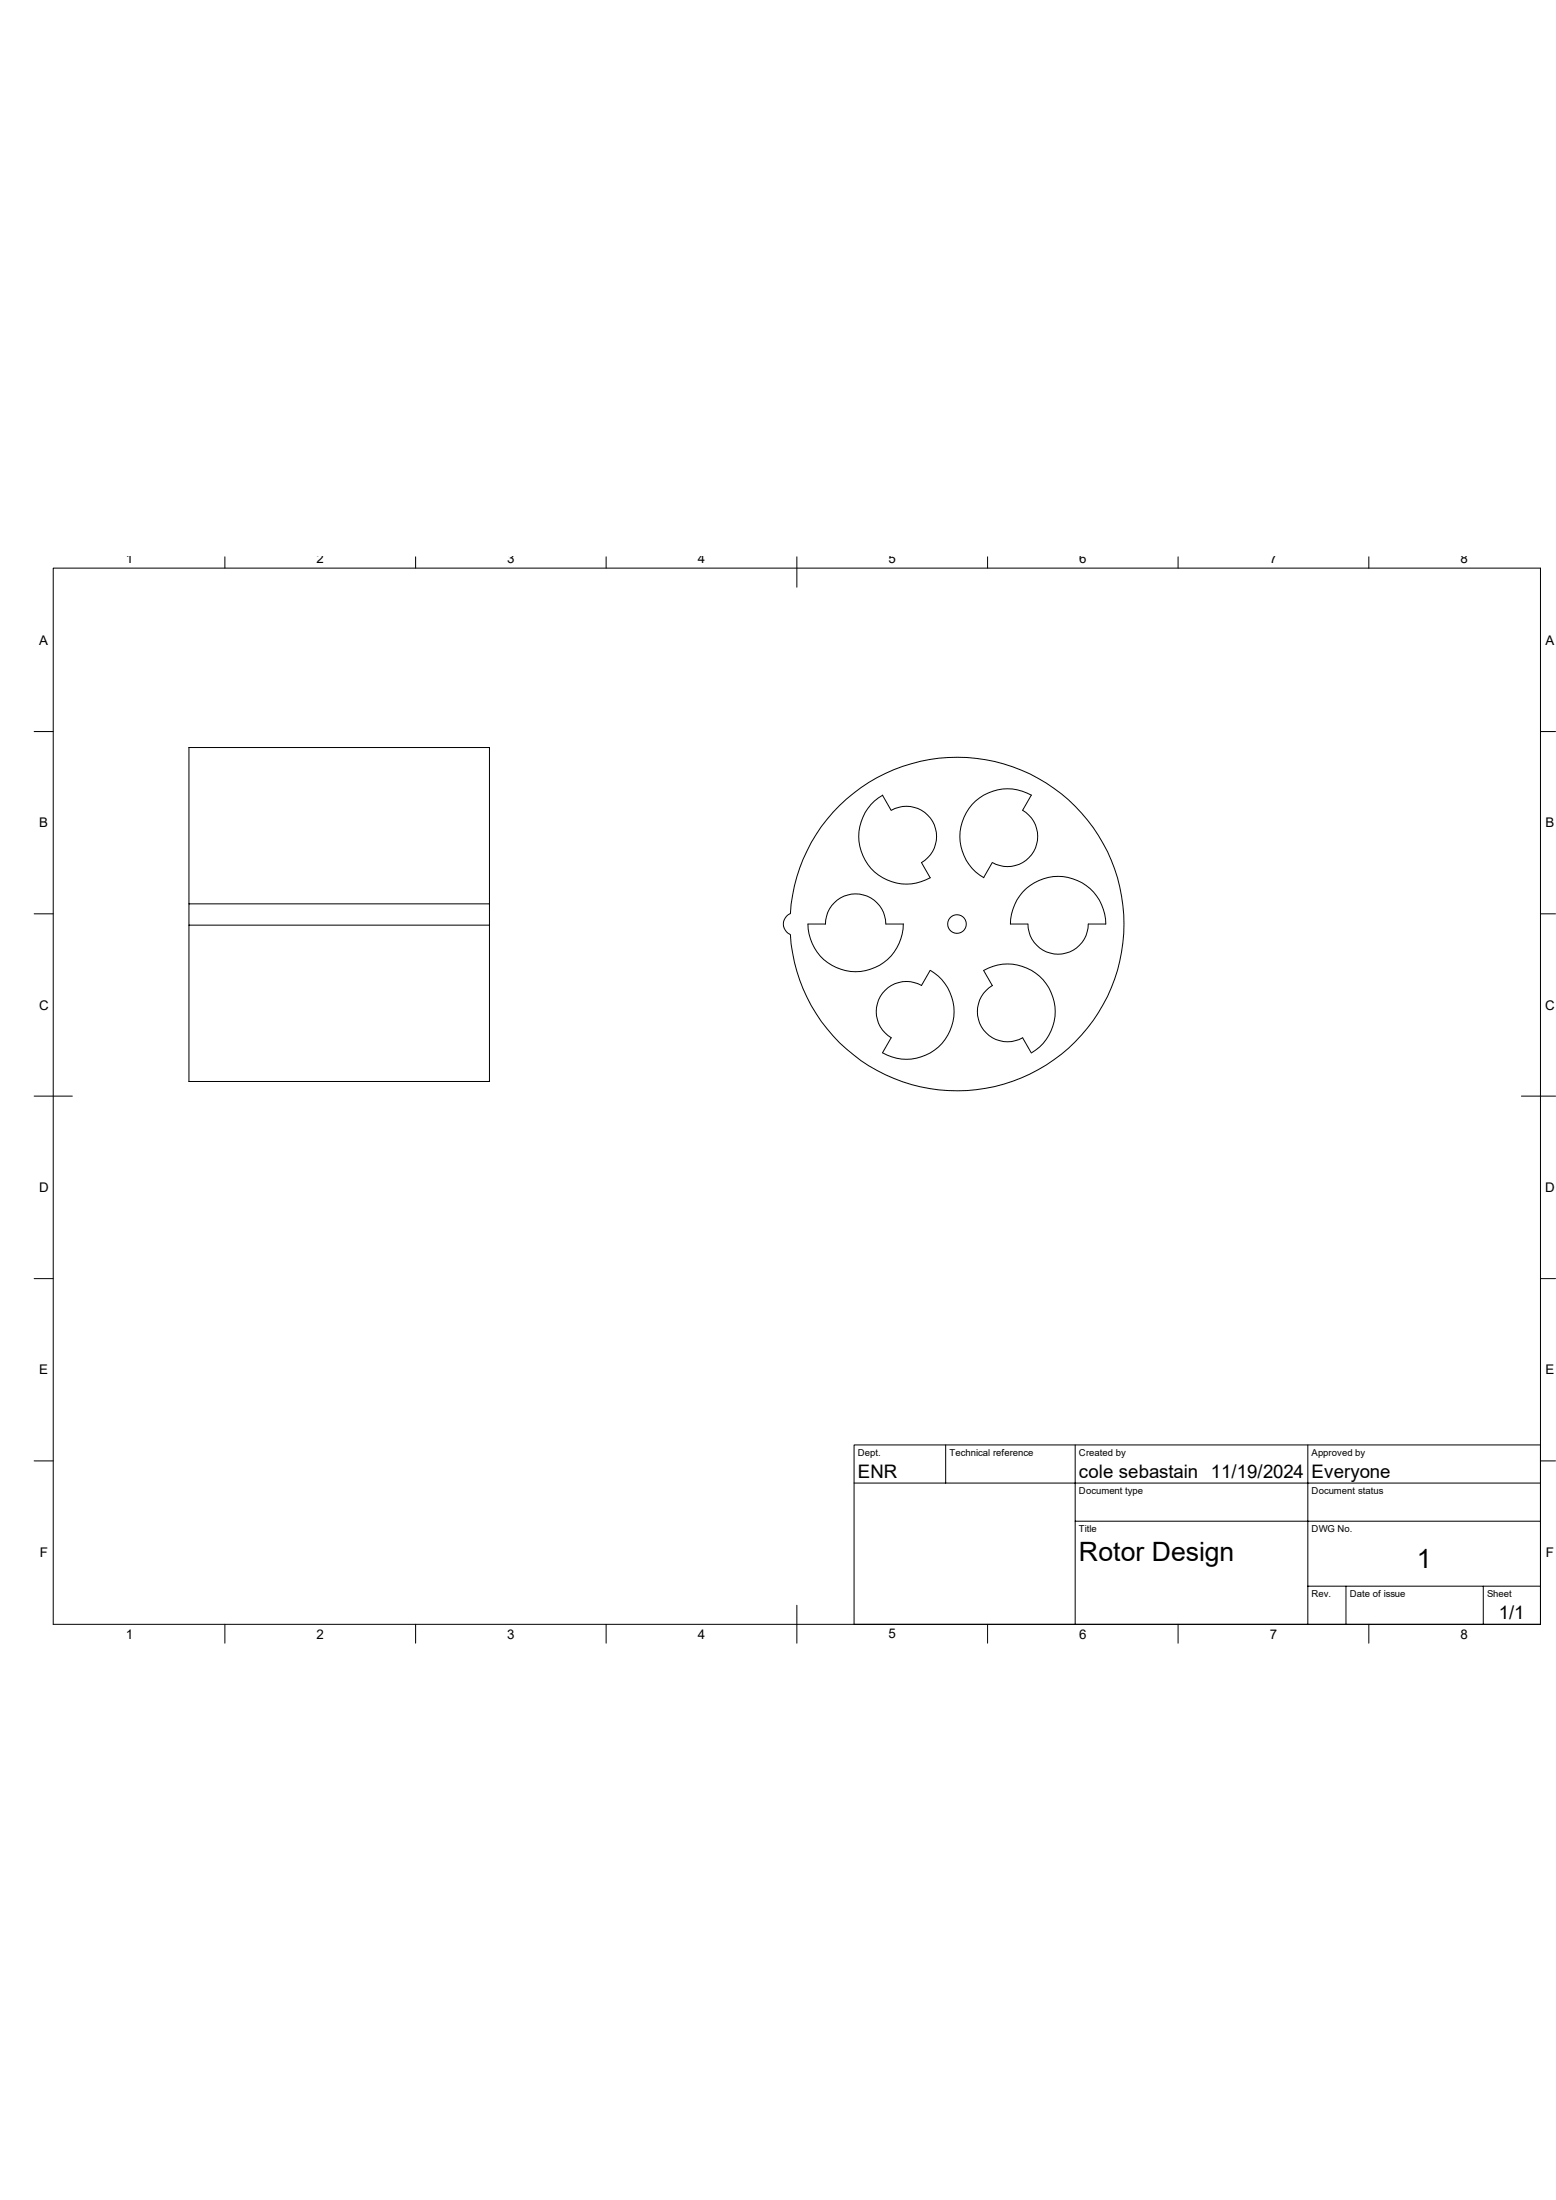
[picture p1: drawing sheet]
<svg xmlns="http://www.w3.org/2000/svg" width="297mm" height="420mm" viewBox="0 0 297 420" stroke-linecap="round" stroke-linejoin="round" font-family="sans-serif">
<g fill="none" stroke="#000" stroke-width=".19">
<path d="M10.2 108.5h283.8v201.6h-283.8zM42.9 106.3v2.2M79.3 106.3v2.2M115.7 106.3v2.2M152.1 106.3v5.8M188.5 106.3v2.2M224.9 106.3v2.2M261.3 106.3v2.2M6.5 139.7h3.7M294 139.7h2.9M168.4 151.8l1.7 2.9M168.5 151.8a9.1 9.1 0 0 0-3.4 12.4 9.1 9.1 0 0 0 12.4 3.4l-1.6-2.9a5.8 5.8 0 0 0 2.1-7.9 5.8 5.8 0 0 0-7.9-2.1"/>
<path d="M196.8 151.8l-1.6 2.9a5.8 5.8 0 0 1 2.1 7.9 5.8 5.8 0 0 1-7.9 2.1M196.9 151.8a9.1 9.1 0 0 0-12.4 3.3 9.1 9.1 0 0 0 3.3 12.5M6.5 174.5h3.7M36.1 172.6v-29.9h57.3v29.9h-57.3v4h57.3M93.4 172.6v33.9h-57.3v-29.9M150.8 174.4a2.16 2.16 0 0 0-1.3 2 2.16 2.16 0 0 0 1.3 2M150.9 174.4a31.9 31.9 0 0 1 47.3-25.9 31.9 31.9 0 0 1 3 53.9 31.9 31.9 0 0 1-49.9-20.5l-.4-3.5M169.1 176.4a5.8 5.8 0 0 0-5.8-5.8 5.8 5.8 0 0 0-5.7 5.8h-3.4a9.1 9.1 0 0 0 9.1 9.1 9.1 9.1 0 0 0 9.1-9.1M169.1 176.4h3.4M189.4 164.7l-1.7 2.9M196.2 176.4h-3.3a9.1 9.1 0 0 1 9.1-9.1 9.1 9.1 0 0 1 9.1 9.1h-3.4a5.8 5.8 0 0 1-5.7 5.8 5.8 5.8 0 0 1-5.8-5.8M294 174.5h2.9"/>
<path d="M170.1 198.1l-1.7 2.9M170.1 198.1a5.8 5.8 0 0 1-2.1-7.9 5.8 5.8 0 0 1 7.9-2.1l1.7-2.8a9.1 9.1 0 0 1 3.3 12.4 9.1 9.1 0 0 1-12.4 3.3M187.7 185.3l1.7 2.8M187.8 185.3a9.1 9.1 0 0 1 12.4 3.3 9.1 9.1 0 0 1-3.3 12.4M189.4 188.1a5.8 5.8 0 0 0-2.1 7.9 5.8 5.8 0 0 0 7.9 2.1l1.6 2.9M6.5 209.3h7.3M290.4 209.3h6.5M6.5 244.1h3.7M294 244.1h2.9M6.5 278.9h3.7M180.5 275.8v7.3M205.2 275.8v34.3"/>
<path d="M249.6 275.8v34.3M294 275.8h-131v34.3M294 278.9h2.9M163 283.1h131M205.2 290.4h88.8M42.9 310.1v3.6M79.3 310.1v3.6M115.7 310.1v3.6M152.1 306.5v7.2M188.5 310.1v3.6M224.9 310.1v3.6M249.6 302.8h44.4"/>
<path d="M256.9 302.8v7.3M261.3 310.1v3.6M283.1 302.8v7.3"/>
<circle cx="182.7" cy="176.4" r="1.78"/>
</g>
<g font-size="5.1">
<text x="206" y="298.1">Rotor Design</text>
<text x="270.4" y="299.3">1</text>
</g>
<g font-size="3.6">
<text x="163.7" y="282.1">ENR</text>
<text x="206" y="282.1">cole sebastain 11/19/2024</text>
<text x="250.4" y="282.1">Everyone</text>
<text x="286.1" y="309.1">1/1</text>
</g>
<g font-size="2.5">
<text x="24" y="107.6">1</text>
<text x="60.4" y="107.6">2</text>
<text x="96.8" y="107.5">3</text>
<text x="133.2" y="107.6">4</text>
<text x="169.6" y="107.5">5</text>
<text x="206" y="107.5">6</text>
<text x="242.4" y="107.5">7</text>
<text x="278.8" y="107.5">8</text>
<text x="7.5" y="123.1">A</text>
<text x="295" y="123.1">A</text>
<text x="7.5" y="157.9">B</text>
<text x="295" y="157.9">B</text>
<text x="7.5" y="192.8">C</text>
<text x="294.9" y="192.8">C</text>
<text x="7.5" y="227.6">D</text>
<text x="294.9" y="227.6">D</text>
<text x="7.5" y="262.4">E</text>
<text x="295" y="262.4">E</text>
<text x="7.6" y="297.2">F</text>
<text x="295.1" y="297.2">F</text>
<text x="24" y="312.8">1</text>
<text x="60.4" y="312.8">2</text>
<text x="96.8" y="312.8">3</text>
<text x="133.2" y="312.8">4</text>
<text x="169.6" y="312.8">5</text>
<text x="206" y="312.8">6</text>
<text x="242.4" y="312.8">7</text>
<text x="278.8" y="312.8">8</text>
</g>
<g font-size="1.8">
<text x="163.7" y="277.9">Dept.</text>
<text x="181.2" y="277.9">Technical reference</text>
<text x="206" y="277.9">Created by</text>
<text x="250.4" y="277.9">Approved by</text>
<text x="206" y="285.2">Document type</text>
<text x="250.4" y="285.2">Document status</text>
<text x="206" y="292.4">Title</text>
<text x="250.4" y="292.4">DWG No.</text>
<text x="250.4" y="304.8">Rev.</text>
<text x="257.6" y="304.8">Date of issue</text>
<text x="283.9" y="304.8">Sheet</text>
</g>
</svg>
